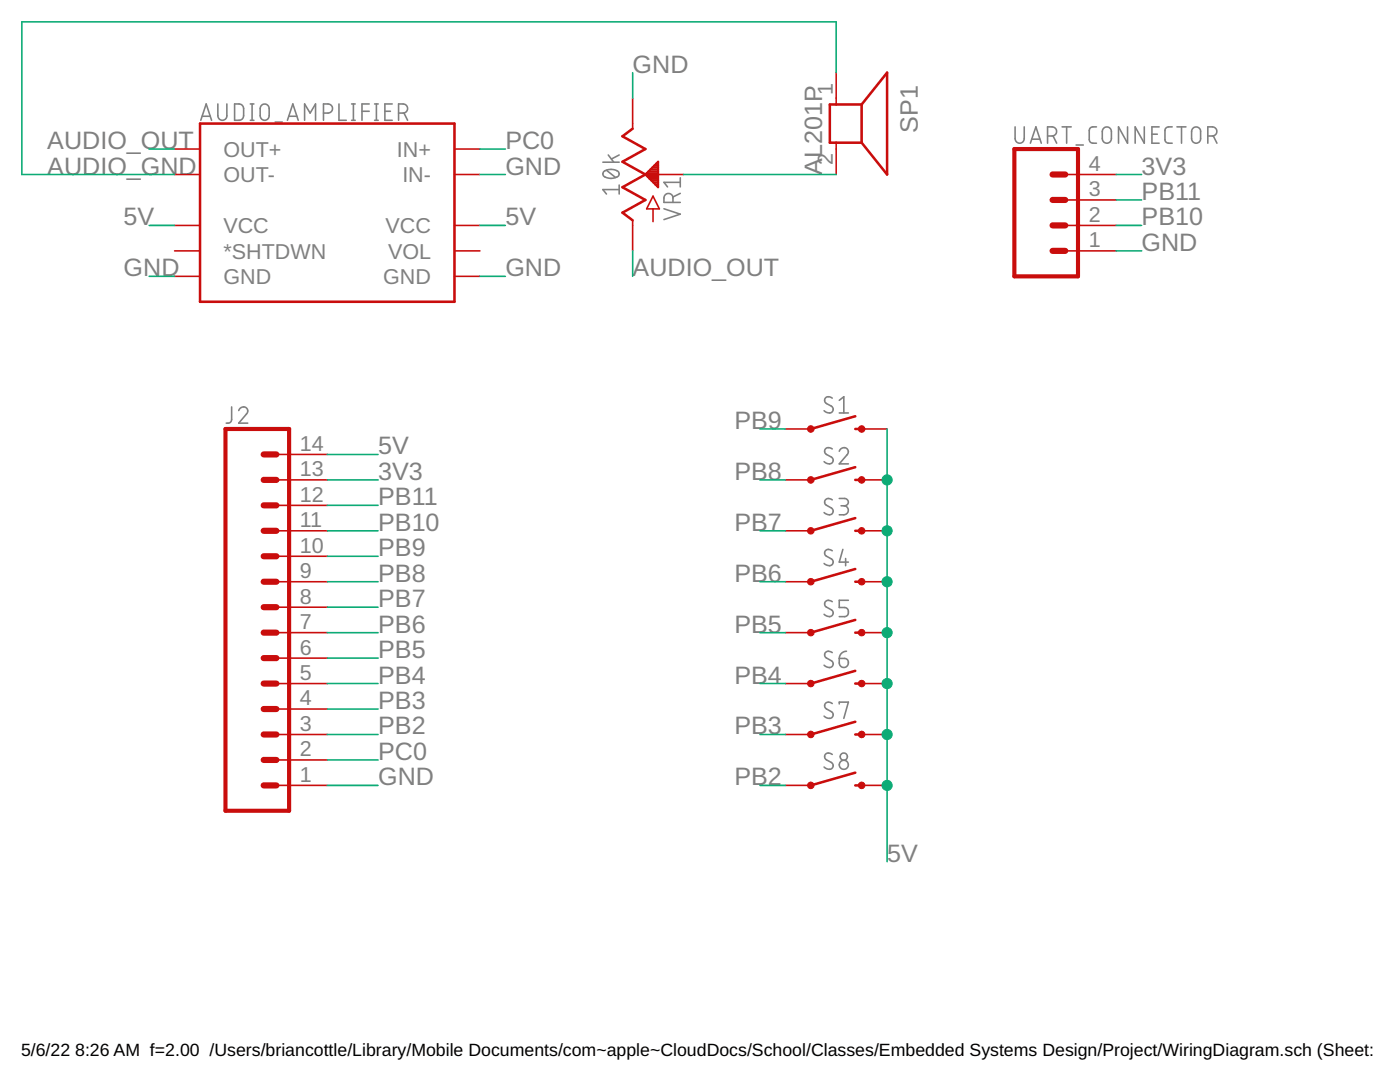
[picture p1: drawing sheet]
<?xml version="1.0" encoding="utf-8"?>
<!DOCTYPE eagle SYSTEM "eagle.dtd">
<!--
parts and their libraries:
SparkFun-Connectors: Licensing: Creative Commons ShareAlike 4.0 International - https://creativecommons.org/licenses/by-sa/4.0
-->
<eagle version="9.6.2">
<drawing>
<settings>
<setting alwaysvectorfont="no"/>
<setting verticaltext="up"/>
</settings>
<grid distance="0.1" unitdist="inch" unit="inch" style="lines" multiple="1" display="no" altdistance="0.01" altunitdist="inch" altunit="inch"/>
<schematic xreflabel="%F%N/%S.%C%R" xrefpart="/%S.%C%R">
<libraries>
<library name="SparkFun-Connectors">
<symbols>
<symbol name="CONN_14">
<wire x1="6.35" y1="-20.32" x2="0" y2="-20.32" width="0.4064" layer="94"/>
<wire x1="3.81" y1="-12.7" x2="5.08" y2="-12.7" width="0.6096" layer="94"/>
<wire x1="3.81" y1="-15.24" x2="5.08" y2="-15.24" width="0.6096" layer="94"/>
<wire x1="3.81" y1="-17.78" x2="5.08" y2="-17.78" width="0.6096" layer="94"/>
<wire x1="0" y1="17.78" x2="0" y2="-20.32" width="0.4064" layer="94"/>
<wire x1="6.35" y1="-20.32" x2="6.35" y2="17.78" width="0.4064" layer="94"/>
<wire x1="0" y1="17.78" x2="6.35" y2="17.78" width="0.4064" layer="94"/>
<wire x1="3.81" y1="-7.62" x2="5.08" y2="-7.62" width="0.6096" layer="94"/>
<wire x1="3.81" y1="-10.16" x2="5.08" y2="-10.16" width="0.6096" layer="94"/>
<wire x1="3.81" y1="-5.08" x2="5.08" y2="-5.08" width="0.6096" layer="94"/>
<wire x1="3.81" y1="-2.54" x2="5.08" y2="-2.54" width="0.6096" layer="94"/>
<wire x1="3.81" y1="0" x2="5.08" y2="0" width="0.6096" layer="94"/>
<wire x1="3.81" y1="2.54" x2="5.08" y2="2.54" width="0.6096" layer="94"/>
<wire x1="3.81" y1="5.08" x2="5.08" y2="5.08" width="0.6096" layer="94"/>
<wire x1="3.81" y1="7.62" x2="5.08" y2="7.62" width="0.6096" layer="94"/>
<wire x1="3.81" y1="10.16" x2="5.08" y2="10.16" width="0.6096" layer="94"/>
<wire x1="3.81" y1="12.7" x2="5.08" y2="12.7" width="0.6096" layer="94"/>
<wire x1="3.81" y1="15.24" x2="5.08" y2="15.24" width="0.6096" layer="94"/>
<text x="0" y="-22.606" size="1.778" layer="96" font="vector">&gt;VALUE</text>
<text x="0" y="18.288" size="1.778" layer="95" font="vector">&gt;NAME</text>
<pin name="1" x="10.16" y="-17.78" visible="pad" length="middle" direction="pas" swaplevel="1" rot="R180"/>
<pin name="2" x="10.16" y="-15.24" visible="pad" length="middle" direction="pas" swaplevel="1" rot="R180"/>
<pin name="3" x="10.16" y="-12.7" visible="pad" length="middle" direction="pas" swaplevel="1" rot="R180"/>
<pin name="4" x="10.16" y="-10.16" visible="pad" length="middle" direction="pas" swaplevel="1" rot="R180"/>
<pin name="5" x="10.16" y="-7.62" visible="pad" length="middle" direction="pas" swaplevel="1" rot="R180"/>
<pin name="6" x="10.16" y="-5.08" visible="pad" length="middle" direction="pas" swaplevel="1" rot="R180"/>
<pin name="7" x="10.16" y="-2.54" visible="pad" length="middle" direction="pas" swaplevel="1" rot="R180"/>
<pin name="8" x="10.16" y="0" visible="pad" length="middle" direction="pas" swaplevel="1" rot="R180"/>
<pin name="9" x="10.16" y="2.54" visible="pad" length="middle" direction="pas" swaplevel="1" rot="R180"/>
<pin name="10" x="10.16" y="5.08" visible="pad" length="middle" direction="pas" swaplevel="1" rot="R180"/>
<pin name="11" x="10.16" y="7.62" visible="pad" length="middle" direction="pas" swaplevel="1" rot="R180"/>
<pin name="12" x="10.16" y="10.16" visible="pad" length="middle" direction="pas" swaplevel="1" rot="R180"/>
<pin name="13" x="10.16" y="12.7" visible="pad" length="middle" direction="pas" swaplevel="1" rot="R180"/>
<pin name="14" x="10.16" y="15.24" visible="pad" length="middle" direction="pas" swaplevel="1" rot="R180"/>
</symbol>
<symbol name="CONN_04">
<wire x1="1.27" y1="-5.08" x2="-5.08" y2="-5.08" width="0.4064" layer="94"/>
<wire x1="-1.27" y1="2.54" x2="0" y2="2.54" width="0.6096" layer="94"/>
<wire x1="-1.27" y1="0" x2="0" y2="0" width="0.6096" layer="94"/>
<wire x1="-1.27" y1="-2.54" x2="0" y2="-2.54" width="0.6096" layer="94"/>
<wire x1="-5.08" y1="7.62" x2="-5.08" y2="-5.08" width="0.4064" layer="94"/>
<wire x1="1.27" y1="-5.08" x2="1.27" y2="7.62" width="0.4064" layer="94"/>
<wire x1="-5.08" y1="7.62" x2="1.27" y2="7.62" width="0.4064" layer="94"/>
<wire x1="-1.27" y1="5.08" x2="0" y2="5.08" width="0.6096" layer="94"/>
<text x="-5.08" y="-7.366" size="1.778" layer="96" font="vector">&gt;VALUE</text>
<text x="-5.08" y="8.128" size="1.778" layer="95" font="vector">&gt;NAME</text>
<pin name="1" x="5.08" y="-2.54" visible="pad" length="middle" direction="pas" swaplevel="1" rot="R180"/>
<pin name="2" x="5.08" y="0" visible="pad" length="middle" direction="pas" swaplevel="1" rot="R180"/>
<pin name="3" x="5.08" y="2.54" visible="pad" length="middle" direction="pas" swaplevel="1" rot="R180"/>
<pin name="4" x="5.08" y="5.08" visible="pad" length="middle" direction="pas" swaplevel="1" rot="R180"/>
</symbol>
</symbols>
<devicesets>
<deviceset name="CONN_14" prefix="J" uservalue="yes">
<gates>
<gate name="G$1" symbol="CONN_14" x="0" y="-2.54"/>
</gates>
<devices>
<device name="" package="1X14">
<connects>
<connect gate="G$1" pin="1" pad="1"/>
<connect gate="G$1" pin="10" pad="10"/>
<connect gate="G$1" pin="11" pad="11"/>
<connect gate="G$1" pin="12" pad="12"/>
<connect gate="G$1" pin="13" pad="13"/>
<connect gate="G$1" pin="14" pad="14"/>
<connect gate="G$1" pin="2" pad="2"/>
<connect gate="G$1" pin="3" pad="3"/>
<connect gate="G$1" pin="4" pad="4"/>
<connect gate="G$1" pin="5" pad="5"/>
<connect gate="G$1" pin="6" pad="6"/>
<connect gate="G$1" pin="7" pad="7"/>
<connect gate="G$1" pin="8" pad="8"/>
<connect gate="G$1" pin="9" pad="9"/>
</connects>
<package3dinstances>
<package3dinstance package3d_urn="urn:adsk.eagle:package:38183/1"/>
</package3dinstances>
<technologies>
<technology name=""/>
</technologies>
</device>
<device name="LOCK" package="1X14_LOCK">
<connects>
<connect gate="G$1" pin="1" pad="1"/>
<connect gate="G$1" pin="10" pad="10"/>
<connect gate="G$1" pin="11" pad="11"/>
<connect gate="G$1" pin="12" pad="12"/>
<connect gate="G$1" pin="13" pad="13"/>
<connect gate="G$1" pin="14" pad="14"/>
<connect gate="G$1" pin="2" pad="2"/>
<connect gate="G$1" pin="3" pad="3"/>
<connect gate="G$1" pin="4" pad="4"/>
<connect gate="G$1" pin="5" pad="5"/>
<connect gate="G$1" pin="6" pad="6"/>
<connect gate="G$1" pin="7" pad="7"/>
<connect gate="G$1" pin="8" pad="8"/>
<connect gate="G$1" pin="9" pad="9"/>
</connects>
<package3dinstances>
<package3dinstance package3d_urn="urn:adsk.eagle:package:38182/1"/>
</package3dinstances>
<technologies>
<technology name=""/>
</technologies>
</device>
<device name="LOCK_LONGPADS" package="1X14_LOCK_LONGPADS">
<connects>
<connect gate="G$1" pin="1" pad="1"/>
<connect gate="G$1" pin="10" pad="10"/>
<connect gate="G$1" pin="11" pad="11"/>
<connect gate="G$1" pin="12" pad="12"/>
<connect gate="G$1" pin="13" pad="13"/>
<connect gate="G$1" pin="14" pad="14"/>
<connect gate="G$1" pin="2" pad="2"/>
<connect gate="G$1" pin="3" pad="3"/>
<connect gate="G$1" pin="4" pad="4"/>
<connect gate="G$1" pin="5" pad="5"/>
<connect gate="G$1" pin="6" pad="6"/>
<connect gate="G$1" pin="7" pad="7"/>
<connect gate="G$1" pin="8" pad="8"/>
<connect gate="G$1" pin="9" pad="9"/>
</connects>
<package3dinstances>
<package3dinstance package3d_urn="urn:adsk.eagle:package:38185/1"/>
</package3dinstances>
<technologies>
<technology name=""/>
</technologies>
</device>
<device name="LONGPADS" package="1X14-LONGPADS">
<connects>
<connect gate="G$1" pin="1" pad="1"/>
<connect gate="G$1" pin="10" pad="10"/>
<connect gate="G$1" pin="11" pad="11"/>
<connect gate="G$1" pin="12" pad="12"/>
<connect gate="G$1" pin="13" pad="13"/>
<connect gate="G$1" pin="14" pad="14"/>
<connect gate="G$1" pin="2" pad="2"/>
<connect gate="G$1" pin="3" pad="3"/>
<connect gate="G$1" pin="4" pad="4"/>
<connect gate="G$1" pin="5" pad="5"/>
<connect gate="G$1" pin="6" pad="6"/>
<connect gate="G$1" pin="7" pad="7"/>
<connect gate="G$1" pin="8" pad="8"/>
<connect gate="G$1" pin="9" pad="9"/>
</connects>
<package3dinstances>
<package3dinstance package3d_urn="urn:adsk.eagle:package:38184/1"/>
</package3dinstances>
<technologies>
<technology name=""/>
</technologies>
</device>
<device name="NO_SILK" package="1X14_NO_SILK">
<connects>
<connect gate="G$1" pin="1" pad="1"/>
<connect gate="G$1" pin="10" pad="10"/>
<connect gate="G$1" pin="11" pad="11"/>
<connect gate="G$1" pin="12" pad="12"/>
<connect gate="G$1" pin="13" pad="13"/>
<connect gate="G$1" pin="14" pad="14"/>
<connect gate="G$1" pin="2" pad="2"/>
<connect gate="G$1" pin="3" pad="3"/>
<connect gate="G$1" pin="4" pad="4"/>
<connect gate="G$1" pin="5" pad="5"/>
<connect gate="G$1" pin="6" pad="6"/>
<connect gate="G$1" pin="7" pad="7"/>
<connect gate="G$1" pin="8" pad="8"/>
<connect gate="G$1" pin="9" pad="9"/>
</connects>
<package3dinstances>
<package3dinstance package3d_urn="urn:adsk.eagle:package:38187/1"/>
</package3dinstances>
<technologies>
<technology name=""/>
</technologies>
</device>
</devices>
</deviceset>
<deviceset name="CONN_04" prefix="J" uservalue="yes">
<gates>
<gate name="G$1" symbol="CONN_04" x="-2.54" y="0"/>
</gates>
<devices>
<device name="" package="1X04">
<connects>
<connect gate="G$1" pin="1" pad="1"/>
<connect gate="G$1" pin="2" pad="2"/>
<connect gate="G$1" pin="3" pad="3"/>
<connect gate="G$1" pin="4" pad="4"/>
</connects>
<package3dinstances>
<package3dinstance package3d_urn="urn:adsk.eagle:package:38085/1"/>
</package3dinstances>
<technologies>
<technology name="">
<attribute name="PROD_ID" value="CONN-09696" constant="no"/>
</technology>
</technologies>
</device>
<device name="POLAR" package="MOLEX-1X4">
<connects>
<connect gate="G$1" pin="1" pad="1"/>
<connect gate="G$1" pin="2" pad="2"/>
<connect gate="G$1" pin="3" pad="3"/>
<connect gate="G$1" pin="4" pad="4"/>
</connects>
<package3dinstances>
<package3dinstance package3d_urn="urn:adsk.eagle:package:38087/1"/>
</package3dinstances>
<technologies>
<technology name="">
<attribute name="PROD_ID" value="CONN-08186" constant="no"/>
<attribute name="SF_ID" value="PRT-08231" constant="no"/>
</technology>
</technologies>
</device>
<device name="SCREW" package="SCREWTERMINAL-3.5MM-4">
<connects>
<connect gate="G$1" pin="1" pad="1"/>
<connect gate="G$1" pin="2" pad="2"/>
<connect gate="G$1" pin="3" pad="3"/>
<connect gate="G$1" pin="4" pad="4"/>
</connects>
<package3dinstances>
<package3dinstance package3d_urn="urn:adsk.eagle:package:38090/1"/>
</package3dinstances>
<technologies>
<technology name="">
<attribute name="PROD_ID" value="2xCONN-08399" constant="no"/>
<attribute name="SF_ID" value="2xPRT-08084" constant="no"/>
</technology>
</technologies>
</device>
<device name="1.27MM" package="1X04_1.27MM">
<connects>
<connect gate="G$1" pin="1" pad="1"/>
<connect gate="G$1" pin="2" pad="2"/>
<connect gate="G$1" pin="3" pad="3"/>
<connect gate="G$1" pin="4" pad="4"/>
</connects>
<package3dinstances>
<package3dinstance package3d_urn="urn:adsk.eagle:package:38086/1"/>
</package3dinstances>
<technologies>
<technology name=""/>
</technologies>
</device>
<device name="LOCK" package="1X04_LOCK">
<connects>
<connect gate="G$1" pin="1" pad="1"/>
<connect gate="G$1" pin="2" pad="2"/>
<connect gate="G$1" pin="3" pad="3"/>
<connect gate="G$1" pin="4" pad="4"/>
</connects>
<package3dinstances>
<package3dinstance package3d_urn="urn:adsk.eagle:package:38089/1"/>
</package3dinstances>
<technologies>
<technology name="">
<attribute name="PROD_ID" value="CONN-09696" constant="no"/>
</technology>
</technologies>
</device>
<device name="LOCK_LONGPADS" package="1X04_LOCK_LONGPADS">
<connects>
<connect gate="G$1" pin="1" pad="1"/>
<connect gate="G$1" pin="2" pad="2"/>
<connect gate="G$1" pin="3" pad="3"/>
<connect gate="G$1" pin="4" pad="4"/>
</connects>
<package3dinstances>
<package3dinstance package3d_urn="urn:adsk.eagle:package:38091/1"/>
</package3dinstances>
<technologies>
<technology name="">
<attribute name="PROD_ID" value="CONN-09696" constant="no"/>
</technology>
</technologies>
</device>
<device name="POLAR_LOCK" package="MOLEX-1X4_LOCK">
<connects>
<connect gate="G$1" pin="1" pad="1"/>
<connect gate="G$1" pin="2" pad="2"/>
<connect gate="G$1" pin="3" pad="3"/>
<connect gate="G$1" pin="4" pad="4"/>
</connects>
<package3dinstances>
<package3dinstance package3d_urn="urn:adsk.eagle:package:38092/1"/>
</package3dinstances>
<technologies>
<technology name="">
<attribute name="PROD_ID" value="CONN-08186" constant="no"/>
<attribute name="SF_ID" value="PRT-08231" constant="no"/>
</technology>
</technologies>
</device>
<device name="SMD" package="1X04_SMD_RA_MALE">
<connects>
<connect gate="G$1" pin="1" pad="1"/>
<connect gate="G$1" pin="2" pad="2"/>
<connect gate="G$1" pin="3" pad="3"/>
<connect gate="G$1" pin="4" pad="4"/>
</connects>
<package3dinstances>
<package3dinstance package3d_urn="urn:adsk.eagle:package:38093/1"/>
</package3dinstances>
<technologies>
<technology name="">
<attribute name="PROD_ID" value="CONN-09140" constant="no"/>
<attribute name="SF_ID" value="PRT-12638" constant="no"/>
</technology>
</technologies>
</device>
<device name="LONGPADS" package="1X04_LONGPADS">
<connects>
<connect gate="G$1" pin="1" pad="1"/>
<connect gate="G$1" pin="2" pad="2"/>
<connect gate="G$1" pin="3" pad="3"/>
<connect gate="G$1" pin="4" pad="4"/>
</connects>
<package3dinstances>
<package3dinstance package3d_urn="urn:adsk.eagle:package:38098/1"/>
</package3dinstances>
<technologies>
<technology name="">
<attribute name="PROD_ID" value="CONN-09696" constant="no"/>
</technology>
</technologies>
</device>
<device name="1X04_NO_SILK" package="1X04_NO_SILK">
<connects>
<connect gate="G$1" pin="1" pad="1"/>
<connect gate="G$1" pin="2" pad="2"/>
<connect gate="G$1" pin="3" pad="3"/>
<connect gate="G$1" pin="4" pad="4"/>
</connects>
<package3dinstances>
<package3dinstance package3d_urn="urn:adsk.eagle:package:38094/1"/>
</package3dinstances>
<technologies>
<technology name="">
<attribute name="PROD_ID" value="CONN-09696" constant="no"/>
</technology>
</technologies>
</device>
<device name="JST-PTH" package="JST-4-PTH">
<connects>
<connect gate="G$1" pin="1" pad="1"/>
<connect gate="G$1" pin="2" pad="2"/>
<connect gate="G$1" pin="3" pad="3"/>
<connect gate="G$1" pin="4" pad="4"/>
</connects>
<package3dinstances>
<package3dinstance package3d_urn="urn:adsk.eagle:package:38101/1"/>
</package3dinstances>
<technologies>
<technology name="">
<attribute name="PROD_ID" value="WIRE-13531" constant="no"/>
<attribute name="SF_ID" value="PRT-09916" constant="no"/>
</technology>
</technologies>
</device>
<device name="SCREW_LOCK" package="SCREWTERMINAL-3.5MM-4_LOCK">
<connects>
<connect gate="G$1" pin="1" pad="1"/>
<connect gate="G$1" pin="2" pad="2"/>
<connect gate="G$1" pin="3" pad="3"/>
<connect gate="G$1" pin="4" pad="4"/>
</connects>
<package3dinstances>
<package3dinstance package3d_urn="urn:adsk.eagle:package:38095/1"/>
</package3dinstances>
<technologies>
<technology name=""/>
</technologies>
</device>
<device name="SMD2" package="1X04_1MM_RA">
<connects>
<connect gate="G$1" pin="1" pad="1"/>
<connect gate="G$1" pin="2" pad="2"/>
<connect gate="G$1" pin="3" pad="3"/>
<connect gate="G$1" pin="4" pad="4"/>
</connects>
<package3dinstances>
<package3dinstance package3d_urn="urn:adsk.eagle:package:38096/1"/>
</package3dinstances>
<technologies>
<technology name="">
<attribute name="PROD_ID" value="CONN-10310" constant="no"/>
<attribute name="SF_ID" value="PRT-10208" constant="no"/>
</technology>
</technologies>
</device>
<device name="SMD_STRAIGHT_COMBO" package="1X04_SMD_VERTICAL_COMBO">
<connects>
<connect gate="G$1" pin="1" pad="1"/>
<connect gate="G$1" pin="2" pad="2"/>
<connect gate="G$1" pin="3" pad="3"/>
<connect gate="G$1" pin="4" pad="4"/>
</connects>
<package3dinstances>
<package3dinstance package3d_urn="urn:adsk.eagle:package:38097/1"/>
</package3dinstances>
<technologies>
<technology name="">
<attribute name="PROD_ID" value="CONN-08511"/>
<attribute name="VALUE" value="1X04_SMD_STRAIGHT_COMBO"/>
</technology>
</technologies>
</device>
<device name="SMD_LONG" package="1X04_SMD_LONG">
<connects>
<connect gate="G$1" pin="1" pad="1"/>
<connect gate="G$1" pin="2" pad="2"/>
<connect gate="G$1" pin="3" pad="3"/>
<connect gate="G$1" pin="4" pad="4"/>
</connects>
<package3dinstances>
<package3dinstance package3d_urn="urn:adsk.eagle:package:38099/1"/>
</package3dinstances>
<technologies>
<technology name="">
<attribute name="PROD_ID" value="CONN-09140" constant="no"/>
<attribute name="SF_ID" value="PRT-12638" constant="no"/>
</technology>
</technologies>
</device>
<device name="JST-PTH-VERT" package="JST-4-PTH-VERT">
<connects>
<connect gate="G$1" pin="1" pad="1"/>
<connect gate="G$1" pin="2" pad="2"/>
<connect gate="G$1" pin="3" pad="3"/>
<connect gate="G$1" pin="4" pad="4"/>
</connects>
<package3dinstances>
<package3dinstance package3d_urn="urn:adsk.eagle:package:38102/1"/>
</package3dinstances>
<technologies>
<technology name="">
<attribute name="PROD_ID" value="CONN-13251"/>
</technology>
</technologies>
</device>
<device name="SMD_RA_FEMALE" package="1X04_SMD_RA_FEMALE">
<connects>
<connect gate="G$1" pin="1" pad="1"/>
<connect gate="G$1" pin="2" pad="2"/>
<connect gate="G$1" pin="3" pad="3"/>
<connect gate="G$1" pin="4" pad="4"/>
</connects>
<package3dinstances>
<package3dinstance package3d_urn="urn:adsk.eagle:package:38100/1"/>
</package3dinstances>
<technologies>
<technology name="">
<attribute name="PROD_ID" value="CONN-12382" constant="no"/>
</technology>
</technologies>
</device>
</devices>
</deviceset>
</devicesets>
</library>
<library name="SparkFun-Resistors">
<symbols>
<symbol name="POTENTIOMETER">
<wire x1="0" y1="-5.08" x2="0" y2="-4.572" width="0.1524" layer="94"/>
<wire x1="0" y1="-4.572" x2="-1.016" y2="-3.81" width="0.254" layer="94"/>
<wire x1="-1.016" y1="-3.81" x2="1.27" y2="-2.54" width="0.254" layer="94"/>
<wire x1="1.27" y1="-2.54" x2="-1.016" y2="-1.27" width="0.254" layer="94"/>
<wire x1="-1.016" y1="-1.27" x2="1.27" y2="0" width="0.254" layer="94"/>
<wire x1="1.27" y1="0" x2="-1.016" y2="1.27" width="0.254" layer="94"/>
<wire x1="-1.016" y1="1.27" x2="1.27" y2="2.54" width="0.254" layer="94"/>
<wire x1="1.27" y1="2.54" x2="-1.016" y2="3.81" width="0.254" layer="94"/>
<wire x1="-1.016" y1="3.81" x2="0" y2="4.572" width="0.254" layer="94"/>
<wire x1="0" y1="4.572" x2="0" y2="5.08" width="0.1524" layer="94"/>
<wire x1="2.032" y1="-2.159" x2="2.667" y2="-3.429" width="0.1524" layer="94"/>
<wire x1="2.667" y1="-3.429" x2="2.032" y2="-3.429" width="0.1524" layer="94"/>
<wire x1="2.032" y1="-3.429" x2="1.397" y2="-3.429" width="0.1524" layer="94"/>
<wire x1="1.397" y1="-3.429" x2="2.032" y2="-2.159" width="0.1524" layer="94"/>
<wire x1="2.032" y1="-4.699" x2="2.032" y2="-3.429" width="0.1524" layer="94"/>
<text x="3.048" y="-0.254" size="1.778" layer="95" font="vector" rot="R270">&gt;NAME</text>
<text x="-1.27" y="0" size="1.778" layer="95" font="vector" rot="R90" align="bottom-center">&gt;Value</text>
<pin name="A" x="0" y="-7.62" visible="off" length="short" direction="pas" rot="R90"/>
<pin name="E" x="0" y="7.62" visible="off" length="short" direction="pas" rot="R270"/>
<pin name="S" x="5.08" y="0" visible="off" length="short" direction="pas" rot="R180"/>
<polygon width="0.2032" layer="94">
<vertex x="2.54" y="-1.27"/>
<vertex x="1.27" y="0"/>
<vertex x="2.54" y="1.27"/>
</polygon>
</symbol>
</symbols>
<devicesets>
<deviceset name="POTENTIOMETER" prefix="VR" uservalue="yes">
<gates>
<gate name="G$1" symbol="POTENTIOMETER" x="0" y="0"/>
</gates>
<devices>
<device name="-PTH-9MM-1/20W-20%" package="POT-PTH-ALPS">
<connects>
<connect gate="G$1" pin="A" pad="P$3"/>
<connect gate="G$1" pin="E" pad="P$1"/>
<connect gate="G$1" pin="S" pad="P$2"/>
</connects>
<package3dinstances>
<package3dinstance package3d_urn="urn:adsk.eagle:package:39672/1"/>
</package3dinstances>
<technologies>
<technology name="">
<attribute name="PROD_ID" value="RES-09177"/>
<attribute name="SF_SKU" value="COM-09288"/>
<attribute name="VALUE" value="10k"/>
</technology>
</technologies>
</device>
<device name="-PTH-9MM-1/20W-20%-KIT" package="POT-PTH-ALPS-KIT">
<connects>
<connect gate="G$1" pin="A" pad="P$3"/>
<connect gate="G$1" pin="E" pad="P$1"/>
<connect gate="G$1" pin="S" pad="P$2"/>
</connects>
<package3dinstances>
<package3dinstance package3d_urn="urn:adsk.eagle:package:39674/1"/>
</package3dinstances>
<technologies>
<technology name="">
<attribute name="PROD_ID" value="RES-09177"/>
<attribute name="SF_SKU" value="COM-09288"/>
<attribute name="VALUE" value="10k"/>
</technology>
</technologies>
</device>
</devices>
</deviceset>
</devicesets>
</library>
<library name="SparkFun-Switches">
<symbols>
<symbol name="SWITCH-MOMENTARY-2">
<wire x1="1.905" y1="0" x2="2.54" y2="0" width="0.254" layer="94"/>
<wire x1="-2.54" y1="0" x2="1.905" y2="1.27" width="0.254" layer="94"/>
<circle x="-2.54" y="0" radius="0.127" width="0.4064" layer="94"/>
<circle x="2.54" y="0" radius="0.127" width="0.4064" layer="94"/>
<text x="0" y="1.524" size="1.778" layer="95" font="vector" align="bottom-center">&gt;NAME</text>
<text x="0" y="-0.508" size="1.778" layer="96" font="vector" align="top-center">&gt;VALUE</text>
<pin name="1" x="-5.08" y="0" visible="off" length="short" direction="pas" swaplevel="2"/>
<pin name="2" x="5.08" y="0" visible="off" length="short" direction="pas" swaplevel="1" rot="R180"/>
</symbol>
</symbols>
<devicesets>
<deviceset name="MOMENTARY-SWITCH-SPST" prefix="S">
<gates>
<gate name="G$1" symbol="SWITCH-MOMENTARY-2" x="0" y="0"/>
</gates>
<devices>
<device name="-PTH-6.0MM" package="TACTILE_SWITCH_PTH_6.0MM">
<connects>
<connect gate="G$1" pin="1" pad="1"/>
<connect gate="G$1" pin="2" pad="3"/>
</connects>
<package3dinstances>
<package3dinstance package3d_urn="urn:adsk.eagle:package:40163/1"/>
</package3dinstances>
<technologies>
<technology name="">
<attribute name="PROD_ID" value=" SWCH-08441"/>
<attribute name="SF_SKU" value="COM-00097"/>
</technology>
</technologies>
</device>
<device name="-SMD-4.5MM" package="TACTILE_SWITCH_SMD_4.5MM">
<connects>
<connect gate="G$1" pin="1" pad="2 3"/>
<connect gate="G$1" pin="2" pad="1 4"/>
</connects>
<package3dinstances>
<package3dinstance package3d_urn="urn:adsk.eagle:package:40162/1"/>
</package3dinstances>
<technologies>
<technology name="">
<attribute name="PROD_ID" value="SWCH-09213"/>
</technology>
</technologies>
</device>
<device name="-PTH-12MM" package="TACTILE_SWITCH_PTH_12MM">
<connects>
<connect gate="G$1" pin="1" pad="1"/>
<connect gate="G$1" pin="2" pad="3"/>
</connects>
<package3dinstances>
<package3dinstance package3d_urn="urn:adsk.eagle:package:40164/1"/>
</package3dinstances>
<technologies>
<technology name="">
<attribute name="PROD_ID" value="SWCH-09185"/>
<attribute name="SF_SKU" value="COM-09190"/>
</technology>
</technologies>
</device>
<device name="-SMD-6.0X3.5MM" package="TACTILE_SWITCH_SMD_6.0X3.5MM">
<connects>
<connect gate="G$1" pin="1" pad="1"/>
<connect gate="G$1" pin="2" pad="2"/>
</connects>
<package3dinstances>
<package3dinstance package3d_urn="urn:adsk.eagle:package:40165/1"/>
</package3dinstances>
<technologies>
<technology name="">
<attribute name="PROD_ID" value="SWCH-00815"/>
<attribute name="SF_SKU" value="COM-08229"/>
</technology>
</technologies>
</device>
<device name="-SMD-6.2MM-TALL" package="TACTILE_SWITCH_SMD_6.2MM_TALL">
<connects>
<connect gate="G$1" pin="1" pad="A2"/>
<connect gate="G$1" pin="2" pad="B2"/>
</connects>
<package3dinstances>
<package3dinstance package3d_urn="urn:adsk.eagle:package:40172/1"/>
</package3dinstances>
<technologies>
<technology name="">
<attribute name="PROD_ID" value="SWCH-11966"/>
<attribute name="SF_SKU" value="COM-12992"/>
</technology>
</technologies>
</device>
<device name="-PTH-RIGHT-ANGLE-KIT" package="TACTILE_SWITCH_PTH_RIGHT_ANGLE_KIT">
<connects>
<connect gate="G$1" pin="1" pad="1"/>
<connect gate="G$1" pin="2" pad="2"/>
</connects>
<package3dinstances>
<package3dinstance package3d_urn="urn:adsk.eagle:package:40168/1"/>
</package3dinstances>
<technologies>
<technology name="">
<attribute name="PROD_ID" value="CONN-10672"/>
<attribute name="SF_SKU" value="COM-10791"/>
</technology>
</technologies>
</device>
<device name="-SMD-12MM" package="TACTILE_SWITCH_SMD_12MM">
<connects>
<connect gate="G$1" pin="1" pad="1"/>
<connect gate="G$1" pin="2" pad="3"/>
</connects>
<package3dinstances>
<package3dinstance package3d_urn="urn:adsk.eagle:package:40166/1"/>
</package3dinstances>
<technologies>
<technology name="">
<attribute name="PROD_ID" value="SWCH-11967"/>
<attribute name="SF_SKU" value="COM-12993"/>
</technology>
</technologies>
</device>
<device name="-PTH-6.0MM-KIT" package="TACTILE_SWITCH_PTH_6.0MM_KIT">
<connects>
<connect gate="G$1" pin="1" pad="1"/>
<connect gate="G$1" pin="2" pad="3"/>
</connects>
<package3dinstances>
<package3dinstance package3d_urn="urn:adsk.eagle:package:40170/1"/>
</package3dinstances>
<technologies>
<technology name="">
<attribute name="PROD_ID" value="SWCH-08441"/>
<attribute name="SF_SKU" value="COM-00097 "/>
</technology>
</technologies>
</device>
<device name="-SMD-5.2MM" package="TACTILE_SWITCH_SMD_5.2MM">
<connects>
<connect gate="G$1" pin="1" pad="1"/>
<connect gate="G$1" pin="2" pad="3"/>
</connects>
<package3dinstances>
<package3dinstance package3d_urn="urn:adsk.eagle:package:40167/1"/>
</package3dinstances>
<technologies>
<technology name="">
<attribute name="PROD_ID" value="SWCH-08247"/>
<attribute name="SF_SKU" value="COM-08720"/>
</technology>
</technologies>
</device>
<device name="-SMD-5.2-REDUNDANT" package="TACTILE_SWITCH_SMD_5.2MM">
<connects>
<connect gate="G$1" pin="1" pad="1 2"/>
<connect gate="G$1" pin="2" pad="3 4"/>
</connects>
<package3dinstances>
<package3dinstance package3d_urn="urn:adsk.eagle:package:40167/1"/>
</package3dinstances>
<technologies>
<technology name="">
<attribute name="PROD_ID" value="SWCH-08247"/>
<attribute name="SF_SKU" value="COM-08720"/>
</technology>
</technologies>
</device>
<device name="-SMD-RIGHT-ANGLE" package="TACTILE_SWITCH_SMD_RIGHT_ANGLE">
<connects>
<connect gate="G$1" pin="1" pad="1"/>
<connect gate="G$1" pin="2" pad="2"/>
</connects>
<package3dinstances>
<package3dinstance package3d_urn="urn:adsk.eagle:package:40169/1"/>
</package3dinstances>
<technologies>
<technology name="">
<attribute name="PROD_ID" value="COMP-12265" constant="no"/>
</technology>
</technologies>
</device>
<device name="-SMD-4.6X2.8MM" package="TACTILE_SWITCH_SMD_4.6X2.8MM">
<connects>
<connect gate="G$1" pin="1" pad="1 2"/>
<connect gate="G$1" pin="2" pad="3 4"/>
</connects>
<package3dinstances>
<package3dinstance package3d_urn="urn:adsk.eagle:package:40176/1"/>
</package3dinstances>
<technologies>
<technology name="">
<attribute name="PROD_ID" value="SWCH-13065"/>
</technology>
</technologies>
</device>
</devices>
</deviceset>
</devicesets>
</library>
<library name="buzzer">
<symbols>
<symbol name="SP">
<wire x1="-1.905" y1="-0.635" x2="1.905" y2="-0.635" width="0.254" layer="94"/>
<wire x1="1.905" y1="-0.635" x2="1.905" y2="0" width="0.254" layer="94"/>
<wire x1="1.905" y1="2.54" x2="-1.905" y2="2.54" width="0.254" layer="94"/>
<wire x1="-1.905" y1="-0.635" x2="-1.905" y2="0" width="0.254" layer="94"/>
<wire x1="1.905" y1="2.54" x2="5.08" y2="5.08" width="0.254" layer="94"/>
<wire x1="5.08" y1="5.08" x2="-5.08" y2="5.08" width="0.254" layer="94"/>
<wire x1="-1.905" y1="2.54" x2="-5.08" y2="5.08" width="0.254" layer="94"/>
<wire x1="2.54" y1="0" x2="1.905" y2="0" width="0.1524" layer="94"/>
<wire x1="1.905" y1="0" x2="1.905" y2="2.54" width="0.254" layer="94"/>
<wire x1="-2.54" y1="0" x2="-1.905" y2="0" width="0.1524" layer="94"/>
<wire x1="-1.905" y1="0" x2="-1.905" y2="2.54" width="0.254" layer="94"/>
<text x="-3.81" y="6.35" size="1.778" layer="95">&gt;NAME</text>
<text x="-3.81" y="-3.175" size="1.778" layer="96">&gt;VALUE</text>
<pin name="2" x="5.08" y="0" visible="pad" length="short" direction="pas" rot="R180"/>
<pin name="1" x="-5.08" y="0" visible="pad" length="short" direction="pas"/>
</symbol>
</symbols>
<devicesets>
<deviceset name="AL201P" prefix="SP">
<gates>
<gate name="G$1" symbol="SP" x="0" y="0"/>
</gates>
<devices>
<device name="" package="AL201P">
<connects>
<connect gate="G$1" pin="1" pad="1"/>
<connect gate="G$1" pin="2" pad="2"/>
</connects>
<package3dinstances>
<package3dinstance package3d_urn="urn:adsk.eagle:package:5264/1"/>
</package3dinstances>
<technologies>
<technology name="">
<attribute name="MF" value="" constant="no"/>
<attribute name="MPN" value="" constant="no"/>
<attribute name="OC_FARNELL" value="unknown" constant="no"/>
<attribute name="OC_NEWARK" value="unknown" constant="no"/>
<attribute name="POPULARITY" value="1" constant="no"/>
</technology>
</technologies>
</device>
</devices>
</deviceset>
</devicesets>
</library>
<library name="SparkFun-Boards">
<symbols>
<symbol name="AUDIO-AMP-MONO">
<wire x1="-12.7" y1="10.16" x2="12.7" y2="10.16" width="0.254" layer="94"/>
<wire x1="12.7" y1="10.16" x2="12.7" y2="-7.62" width="0.254" layer="94"/>
<wire x1="12.7" y1="-7.62" x2="-12.7" y2="-7.62" width="0.254" layer="94"/>
<wire x1="-12.7" y1="-7.62" x2="-12.7" y2="10.16" width="0.254" layer="94"/>
<pin name="OUT+" x="-15.24" y="7.62" visible="pin" length="short"/>
<pin name="OUT-" x="-15.24" y="5.08" visible="pin" length="short"/>
<pin name="GND" x="-15.24" y="-5.08" visible="pin" length="short"/>
<pin name="VCC" x="-15.24" y="0" visible="pin" length="short"/>
<pin name="*SHTDWN" x="-15.24" y="-2.54" visible="pin" length="short"/>
<pin name="VCC@VOL" x="15.24" y="0" visible="pin" length="short" rot="R180"/>
<pin name="VOL" x="15.24" y="-2.54" visible="pin" length="short" rot="R180"/>
<pin name="GND@VOL" x="15.24" y="-5.08" visible="pin" length="short" rot="R180"/>
<pin name="IN-" x="15.24" y="5.08" visible="pin" length="short" rot="R180"/>
<pin name="IN+" x="15.24" y="7.62" visible="pin" length="short" rot="R180"/>
<text x="-12.7" y="10.414" size="1.778" layer="95" font="vector">&gt;Name</text>
<text x="-12.7" y="-7.874" size="1.778" layer="96" font="vector" align="top-left">&gt;Value</text>
</symbol>
</symbols>
<devicesets>
<deviceset name="SPARKFUN_AUDIO-AMP-MONO" prefix="B">
<gates>
<gate name="U1" symbol="AUDIO-AMP-MONO" x="0" y="0"/>
</gates>
<devices>
<device name="DIP" package="AUDIO-AMP-MONO">
<connects>
<connect gate="U1" pin="*SHTDWN" pad="S"/>
<connect gate="U1" pin="GND" pad="PWR-"/>
<connect gate="U1" pin="GND@VOL" pad="VOL-"/>
<connect gate="U1" pin="IN+" pad="IN+"/>
<connect gate="U1" pin="IN-" pad="IN-"/>
<connect gate="U1" pin="OUT+" pad="OUT+"/>
<connect gate="U1" pin="OUT-" pad="OUT-"/>
<connect gate="U1" pin="VCC" pad="PWR+"/>
<connect gate="U1" pin="VCC@VOL" pad="VOL+"/>
<connect gate="U1" pin="VOL" pad="VOL"/>
</connects>
<package3dinstances>
<package3dinstance package3d_urn="urn:adsk.eagle:package:37316/1"/>
</package3dinstances>
<technologies>
<technology name=""/>
</technologies>
</device>
</devices>
</deviceset>
</devicesets>
</library>
</libraries>
<attributes>
</attributes>
<variantdefs>
</variantdefs>
<classes>
<class number="0" name="default" width="0" drill="0">
</class>
</classes>
<parts>
<part name="VR1" library="SparkFun-Resistors" deviceset="POTENTIOMETER" device="-PTH-9MM-1/20W-20%" package3d_urn="urn:adsk.eagle:package:39672/1" value="10k"/>
<part name="S1" library="SparkFun-Switches" deviceset="MOMENTARY-SWITCH-SPST" device="-PTH-6.0MM" package3d_urn="urn:adsk.eagle:package:40163/1"/>
<part name="S2" library="SparkFun-Switches" deviceset="MOMENTARY-SWITCH-SPST" device="-PTH-6.0MM" package3d_urn="urn:adsk.eagle:package:40163/1"/>
<part name="S3" library="SparkFun-Switches" deviceset="MOMENTARY-SWITCH-SPST" device="-PTH-6.0MM" package3d_urn="urn:adsk.eagle:package:40163/1"/>
<part name="S4" library="SparkFun-Switches" deviceset="MOMENTARY-SWITCH-SPST" device="-PTH-6.0MM" package3d_urn="urn:adsk.eagle:package:40163/1"/>
<part name="S5" library="SparkFun-Switches" deviceset="MOMENTARY-SWITCH-SPST" device="-PTH-6.0MM" package3d_urn="urn:adsk.eagle:package:40163/1"/>
<part name="S6" library="SparkFun-Switches" deviceset="MOMENTARY-SWITCH-SPST" device="-PTH-6.0MM" package3d_urn="urn:adsk.eagle:package:40163/1"/>
<part name="S7" library="SparkFun-Switches" deviceset="MOMENTARY-SWITCH-SPST" device="-PTH-6.0MM" package3d_urn="urn:adsk.eagle:package:40163/1"/>
<part name="S8" library="SparkFun-Switches" deviceset="MOMENTARY-SWITCH-SPST" device="-PTH-6.0MM" package3d_urn="urn:adsk.eagle:package:40163/1"/>
<part name="SP1" library="buzzer" deviceset="AL201P" device="" package3d_urn="urn:adsk.eagle:package:5264/1"/>
<part name="AUDIO_AMPLIFIER" library="SparkFun-Boards" deviceset="SPARKFUN_AUDIO-AMP-MONO" device="DIP" package3d_urn="urn:adsk.eagle:package:37316/1"/>
<part name="J2" library="SparkFun-Connectors" deviceset="CONN_14" device="" package3d_urn="urn:adsk.eagle:package:38183/1"/>
<part name="UART_CONNECTOR" library="SparkFun-Connectors" deviceset="CONN_04" device="" package3d_urn="urn:adsk.eagle:package:38085/1"/>
</parts>
<sheets>
<sheet>
<plain>
</plain>
<instances>
<instance part="VR1" gate="G$1" x="53.34" y="119.38" smashed="yes">
<attribute name="NAME" x="56.388" y="119.126" size="1.778" layer="95" font="vector" rot="R270"/>
<attribute name="VALUE" x="52.07" y="119.38" size="1.778" layer="95" font="vector" rot="R90" align="bottom-center"/>
</instance>
<instance part="S1" gate="G$1" x="73.66" y="93.98" smashed="yes">
<attribute name="NAME" x="73.66" y="95.504" size="1.778" layer="95" font="vector" align="bottom-center"/>
</instance>
<instance part="S2" gate="G$1" x="73.66" y="88.9" smashed="yes">
<attribute name="NAME" x="73.66" y="90.424" size="1.778" layer="95" font="vector" align="bottom-center"/>
</instance>
<instance part="S3" gate="G$1" x="73.66" y="83.82" smashed="yes">
<attribute name="NAME" x="73.66" y="85.344" size="1.778" layer="95" font="vector" align="bottom-center"/>
</instance>
<instance part="S4" gate="G$1" x="73.66" y="78.74" smashed="yes">
<attribute name="NAME" x="73.66" y="80.264" size="1.778" layer="95" font="vector" align="bottom-center"/>
</instance>
<instance part="S5" gate="G$1" x="73.66" y="73.66" smashed="yes">
<attribute name="NAME" x="73.66" y="75.184" size="1.778" layer="95" font="vector" align="bottom-center"/>
</instance>
<instance part="S6" gate="G$1" x="73.66" y="68.58" smashed="yes">
<attribute name="NAME" x="73.66" y="70.104" size="1.778" layer="95" font="vector" align="bottom-center"/>
</instance>
<instance part="S7" gate="G$1" x="73.66" y="63.5" smashed="yes">
<attribute name="NAME" x="73.66" y="65.024" size="1.778" layer="95" font="vector" align="bottom-center"/>
</instance>
<instance part="S8" gate="G$1" x="73.66" y="58.42" smashed="yes">
<attribute name="NAME" x="73.66" y="59.944" size="1.778" layer="95" font="vector" align="bottom-center"/>
</instance>
<instance part="SP1" gate="G$1" x="73.66" y="124.46" smashed="yes" rot="R270">
<attribute name="NAME" x="80.01" y="128.27" size="1.778" layer="95" rot="R270"/>
<attribute name="VALUE" x="70.485" y="128.27" size="1.778" layer="96" rot="R270"/>
</instance>
<instance part="AUDIO_AMPLIFIER" gate="U1" x="22.86" y="114.3" smashed="yes">
<attribute name="NAME" x="10.16" y="124.714" size="1.778" layer="95" font="vector"/>
</instance>
<instance part="J2" gate="G$1" x="12.7" y="76.2" smashed="yes">
<attribute name="VALUE" x="12.7" y="53.594" size="1.778" layer="96" font="vector"/>
<attribute name="NAME" x="12.7" y="94.488" size="1.778" layer="95" font="vector"/>
</instance>
<instance part="UART_CONNECTOR" gate="G$1" x="96.52" y="114.3" smashed="yes">
<attribute name="VALUE" x="91.44" y="106.934" size="1.778" layer="96" font="vector"/>
<attribute name="NAME" x="91.44" y="122.428" size="1.778" layer="95" font="vector"/>
</instance>
</instances>
<busses>
</busses>
<nets>
<net name="5V" class="0">
<segment>
<pinref part="J2" gate="G$1" pin="14"/>
<wire x1="22.86" y1="91.44" x2="27.94" y2="91.44" width="0.1524" layer="91"/>
<label x="27.94" y="91.44" size="1.778" layer="95"/>
</segment>
<segment>
<pinref part="S1" gate="G$1" pin="2"/>
<pinref part="S2" gate="G$1" pin="2"/>
<wire x1="78.74" y1="93.98" x2="78.74" y2="88.9" width="0.1524" layer="91"/>
<pinref part="S3" gate="G$1" pin="2"/>
<wire x1="78.74" y1="83.82" x2="78.74" y2="88.9" width="0.1524" layer="91"/>
<junction x="78.74" y="88.9"/>
<pinref part="S4" gate="G$1" pin="2"/>
<wire x1="78.74" y1="78.74" x2="78.74" y2="83.82" width="0.1524" layer="91"/>
<junction x="78.74" y="83.82"/>
<pinref part="S5" gate="G$1" pin="2"/>
<wire x1="78.74" y1="73.66" x2="78.74" y2="78.74" width="0.1524" layer="91"/>
<junction x="78.74" y="78.74"/>
<pinref part="S6" gate="G$1" pin="2"/>
<wire x1="78.74" y1="68.58" x2="78.74" y2="73.66" width="0.1524" layer="91"/>
<junction x="78.74" y="73.66"/>
<pinref part="S7" gate="G$1" pin="2"/>
<wire x1="78.74" y1="63.5" x2="78.74" y2="68.58" width="0.1524" layer="91"/>
<junction x="78.74" y="68.58"/>
<pinref part="S8" gate="G$1" pin="2"/>
<wire x1="78.74" y1="58.42" x2="78.74" y2="63.5" width="0.1524" layer="91"/>
<junction x="78.74" y="63.5"/>
<wire x1="78.74" y1="58.42" x2="78.74" y2="50.8" width="0.1524" layer="91"/>
<junction x="78.74" y="58.42"/>
<label x="78.74" y="50.8" size="1.778" layer="95"/>
</segment>
<segment>
<pinref part="AUDIO_AMPLIFIER" gate="U1" pin="VCC@VOL"/>
<wire x1="38.1" y1="114.3" x2="40.64" y2="114.3" width="0.1524" layer="91"/>
<label x="40.64" y="114.3" size="1.778" layer="95"/>
</segment>
<segment>
<pinref part="AUDIO_AMPLIFIER" gate="U1" pin="VCC"/>
<wire x1="7.62" y1="114.3" x2="5.08" y2="114.3" width="0.1524" layer="91"/>
<label x="2.54" y="114.3" size="1.778" layer="95"/>
</segment>
</net>
<net name="3V3" class="0">
<segment>
<pinref part="J2" gate="G$1" pin="13"/>
<wire x1="22.86" y1="88.9" x2="27.94" y2="88.9" width="0.1524" layer="91"/>
<label x="27.94" y="88.9" size="1.778" layer="95"/>
</segment>
<segment>
<pinref part="UART_CONNECTOR" gate="G$1" pin="4"/>
<wire x1="101.6" y1="119.38" x2="104.14" y2="119.38" width="0.1524" layer="91"/>
<label x="104.14" y="119.38" size="1.778" layer="95"/>
</segment>
</net>
<net name="PB11" class="0">
<segment>
<pinref part="J2" gate="G$1" pin="12"/>
<wire x1="22.86" y1="86.36" x2="27.94" y2="86.36" width="0.1524" layer="91"/>
<label x="27.94" y="86.36" size="1.778" layer="95"/>
</segment>
<segment>
<pinref part="UART_CONNECTOR" gate="G$1" pin="3"/>
<wire x1="101.6" y1="116.84" x2="104.14" y2="116.84" width="0.1524" layer="91"/>
<label x="104.14" y="116.84" size="1.778" layer="95"/>
</segment>
</net>
<net name="PB10" class="0">
<segment>
<pinref part="J2" gate="G$1" pin="11"/>
<wire x1="22.86" y1="83.82" x2="27.94" y2="83.82" width="0.1524" layer="91"/>
<label x="27.94" y="83.82" size="1.778" layer="95"/>
</segment>
<segment>
<pinref part="UART_CONNECTOR" gate="G$1" pin="2"/>
<wire x1="101.6" y1="114.3" x2="104.14" y2="114.3" width="0.1524" layer="91"/>
<label x="104.14" y="114.3" size="1.778" layer="95"/>
</segment>
</net>
<net name="PB9" class="0">
<segment>
<pinref part="J2" gate="G$1" pin="10"/>
<wire x1="22.86" y1="81.28" x2="27.94" y2="81.28" width="0.1524" layer="91"/>
<label x="27.94" y="81.28" size="1.778" layer="95"/>
</segment>
<segment>
<pinref part="S1" gate="G$1" pin="1"/>
<wire x1="68.58" y1="93.98" x2="66.04" y2="93.98" width="0.1524" layer="91"/>
<label x="63.5" y="93.98" size="1.778" layer="95"/>
</segment>
</net>
<net name="PB8" class="0">
<segment>
<pinref part="J2" gate="G$1" pin="9"/>
<wire x1="22.86" y1="78.74" x2="27.94" y2="78.74" width="0.1524" layer="91"/>
<label x="27.94" y="78.74" size="1.778" layer="95"/>
</segment>
<segment>
<pinref part="S2" gate="G$1" pin="1"/>
<wire x1="68.58" y1="88.9" x2="66.04" y2="88.9" width="0.1524" layer="91"/>
<label x="63.5" y="88.9" size="1.778" layer="95"/>
</segment>
</net>
<net name="PB7" class="0">
<segment>
<pinref part="J2" gate="G$1" pin="8"/>
<wire x1="22.86" y1="76.2" x2="27.94" y2="76.2" width="0.1524" layer="91"/>
<label x="27.94" y="76.2" size="1.778" layer="95"/>
</segment>
<segment>
<pinref part="S3" gate="G$1" pin="1"/>
<wire x1="68.58" y1="83.82" x2="66.04" y2="83.82" width="0.1524" layer="91"/>
<label x="63.5" y="83.82" size="1.778" layer="95"/>
</segment>
</net>
<net name="PB6" class="0">
<segment>
<pinref part="J2" gate="G$1" pin="7"/>
<wire x1="22.86" y1="73.66" x2="27.94" y2="73.66" width="0.1524" layer="91"/>
<label x="27.94" y="73.66" size="1.778" layer="95"/>
</segment>
<segment>
<pinref part="S4" gate="G$1" pin="1"/>
<wire x1="68.58" y1="78.74" x2="66.04" y2="78.74" width="0.1524" layer="91"/>
<label x="63.5" y="78.74" size="1.778" layer="95"/>
</segment>
</net>
<net name="PB5" class="0">
<segment>
<pinref part="J2" gate="G$1" pin="6"/>
<wire x1="22.86" y1="71.12" x2="27.94" y2="71.12" width="0.1524" layer="91"/>
<label x="27.94" y="71.12" size="1.778" layer="95"/>
</segment>
<segment>
<pinref part="S5" gate="G$1" pin="1"/>
<wire x1="68.58" y1="73.66" x2="66.04" y2="73.66" width="0.1524" layer="91"/>
<label x="63.5" y="73.66" size="1.778" layer="95"/>
</segment>
</net>
<net name="PB4" class="0">
<segment>
<pinref part="J2" gate="G$1" pin="5"/>
<wire x1="22.86" y1="68.58" x2="27.94" y2="68.58" width="0.1524" layer="91"/>
<label x="27.94" y="68.58" size="1.778" layer="95"/>
</segment>
<segment>
<pinref part="S6" gate="G$1" pin="1"/>
<wire x1="68.58" y1="68.58" x2="66.04" y2="68.58" width="0.1524" layer="91"/>
<label x="63.5" y="68.58" size="1.778" layer="95"/>
</segment>
</net>
<net name="PB3" class="0">
<segment>
<pinref part="J2" gate="G$1" pin="4"/>
<wire x1="22.86" y1="66.04" x2="27.94" y2="66.04" width="0.1524" layer="91"/>
<label x="27.94" y="66.04" size="1.778" layer="95"/>
</segment>
<segment>
<pinref part="S7" gate="G$1" pin="1"/>
<wire x1="68.58" y1="63.5" x2="66.04" y2="63.5" width="0.1524" layer="91"/>
<label x="63.5" y="63.5" size="1.778" layer="95"/>
</segment>
</net>
<net name="PB2" class="0">
<segment>
<pinref part="J2" gate="G$1" pin="3"/>
<wire x1="22.86" y1="63.5" x2="27.94" y2="63.5" width="0.1524" layer="91"/>
<label x="27.94" y="63.5" size="1.778" layer="95"/>
</segment>
<segment>
<pinref part="S8" gate="G$1" pin="1"/>
<wire x1="68.58" y1="58.42" x2="66.04" y2="58.42" width="0.1524" layer="91"/>
<label x="63.5" y="58.42" size="1.778" layer="95"/>
</segment>
</net>
<net name="PC0" class="0">
<segment>
<pinref part="J2" gate="G$1" pin="2"/>
<wire x1="22.86" y1="60.96" x2="27.94" y2="60.96" width="0.1524" layer="91"/>
<label x="27.94" y="60.96" size="1.778" layer="95"/>
</segment>
<segment>
<pinref part="AUDIO_AMPLIFIER" gate="U1" pin="IN+"/>
<wire x1="38.1" y1="121.92" x2="40.64" y2="121.92" width="0.1524" layer="91"/>
<label x="40.64" y="121.92" size="1.778" layer="95"/>
</segment>
</net>
<net name="GND" class="0">
<segment>
<pinref part="J2" gate="G$1" pin="1"/>
<wire x1="22.86" y1="58.42" x2="27.94" y2="58.42" width="0.1524" layer="91"/>
<label x="27.94" y="58.42" size="1.778" layer="95"/>
</segment>
<segment>
<pinref part="VR1" gate="G$1" pin="E"/>
<wire x1="53.34" y1="127" x2="53.34" y2="129.54" width="0.1524" layer="91"/>
<label x="53.34" y="129.54" size="1.778" layer="95"/>
</segment>
<segment>
<pinref part="UART_CONNECTOR" gate="G$1" pin="1"/>
<wire x1="101.6" y1="111.76" x2="104.14" y2="111.76" width="0.1524" layer="91"/>
<label x="104.14" y="111.76" size="1.778" layer="95"/>
</segment>
<segment>
<pinref part="AUDIO_AMPLIFIER" gate="U1" pin="IN-"/>
<wire x1="38.1" y1="119.38" x2="40.64" y2="119.38" width="0.1524" layer="91"/>
<label x="40.64" y="119.38" size="1.778" layer="95"/>
</segment>
<segment>
<pinref part="AUDIO_AMPLIFIER" gate="U1" pin="GND@VOL"/>
<wire x1="38.1" y1="109.22" x2="40.64" y2="109.22" width="0.1524" layer="91"/>
<label x="40.64" y="109.22" size="1.778" layer="95"/>
</segment>
<segment>
<pinref part="AUDIO_AMPLIFIER" gate="U1" pin="GND"/>
<wire x1="7.62" y1="109.22" x2="5.08" y2="109.22" width="0.1524" layer="91"/>
<label x="2.54" y="109.22" size="1.778" layer="95"/>
</segment>
</net>
<net name="AUDIO_IN" class="0">
<segment>
<pinref part="VR1" gate="G$1" pin="S"/>
<pinref part="SP1" gate="G$1" pin="2"/>
<wire x1="58.42" y1="119.38" x2="73.66" y2="119.38" width="0.1524" layer="91"/>
</segment>
</net>
<net name="AUDIO_OUT" class="0">
<segment>
<pinref part="AUDIO_AMPLIFIER" gate="U1" pin="OUT+"/>
<wire x1="7.62" y1="121.92" x2="5.08" y2="121.92" width="0.1524" layer="91"/>
<label x="-5.08" y="121.92" size="1.778" layer="95"/>
</segment>
<segment>
<pinref part="VR1" gate="G$1" pin="A"/>
<wire x1="53.34" y1="111.76" x2="53.34" y2="109.22" width="0.1524" layer="91"/>
<label x="53.34" y="109.22" size="1.778" layer="95"/>
</segment>
</net>
<net name="AUDIO_GND" class="0">
<segment>
<pinref part="AUDIO_AMPLIFIER" gate="U1" pin="OUT-"/>
<label x="-5.08" y="119.38" size="1.778" layer="95"/>
<pinref part="SP1" gate="G$1" pin="1"/>
<wire x1="73.66" y1="129.54" x2="73.66" y2="134.62" width="0.1524" layer="91"/>
<wire x1="73.66" y1="134.62" x2="-7.62" y2="134.62" width="0.1524" layer="91"/>
<wire x1="-7.62" y1="134.62" x2="-7.62" y2="119.38" width="0.1524" layer="91"/>
<wire x1="-7.62" y1="119.38" x2="7.62" y2="119.38" width="0.1524" layer="91"/>
</segment>
</net>
</nets>
</sheet>
</sheets>
</schematic>
</drawing>
<compatibility>
<note version="6.3" minversion="6.2.2" severity="warning">
Since Version 6.2.2 text objects can contain more than one line,
which will not be processed correctly with this version.
</note>
<note version="8.2" severity="warning">
Since Version 8.2, EAGLE supports online libraries. The ids
of those online libraries will not be understood (or retained)
with this version.
</note>
<note version="8.3" severity="warning">
Since Version 8.3, EAGLE supports URNs for individual library
assets (packages, symbols, and devices). The URNs of those assets
will not be understood (or retained) with this version.
</note>
<note version="8.3" severity="warning">
Since Version 8.3, EAGLE supports the association of 3D packages
with devices in libraries, schematics, and board files. Those 3D
packages will not be understood (or retained) with this version.
</note>
</compatibility>
</eagle>
